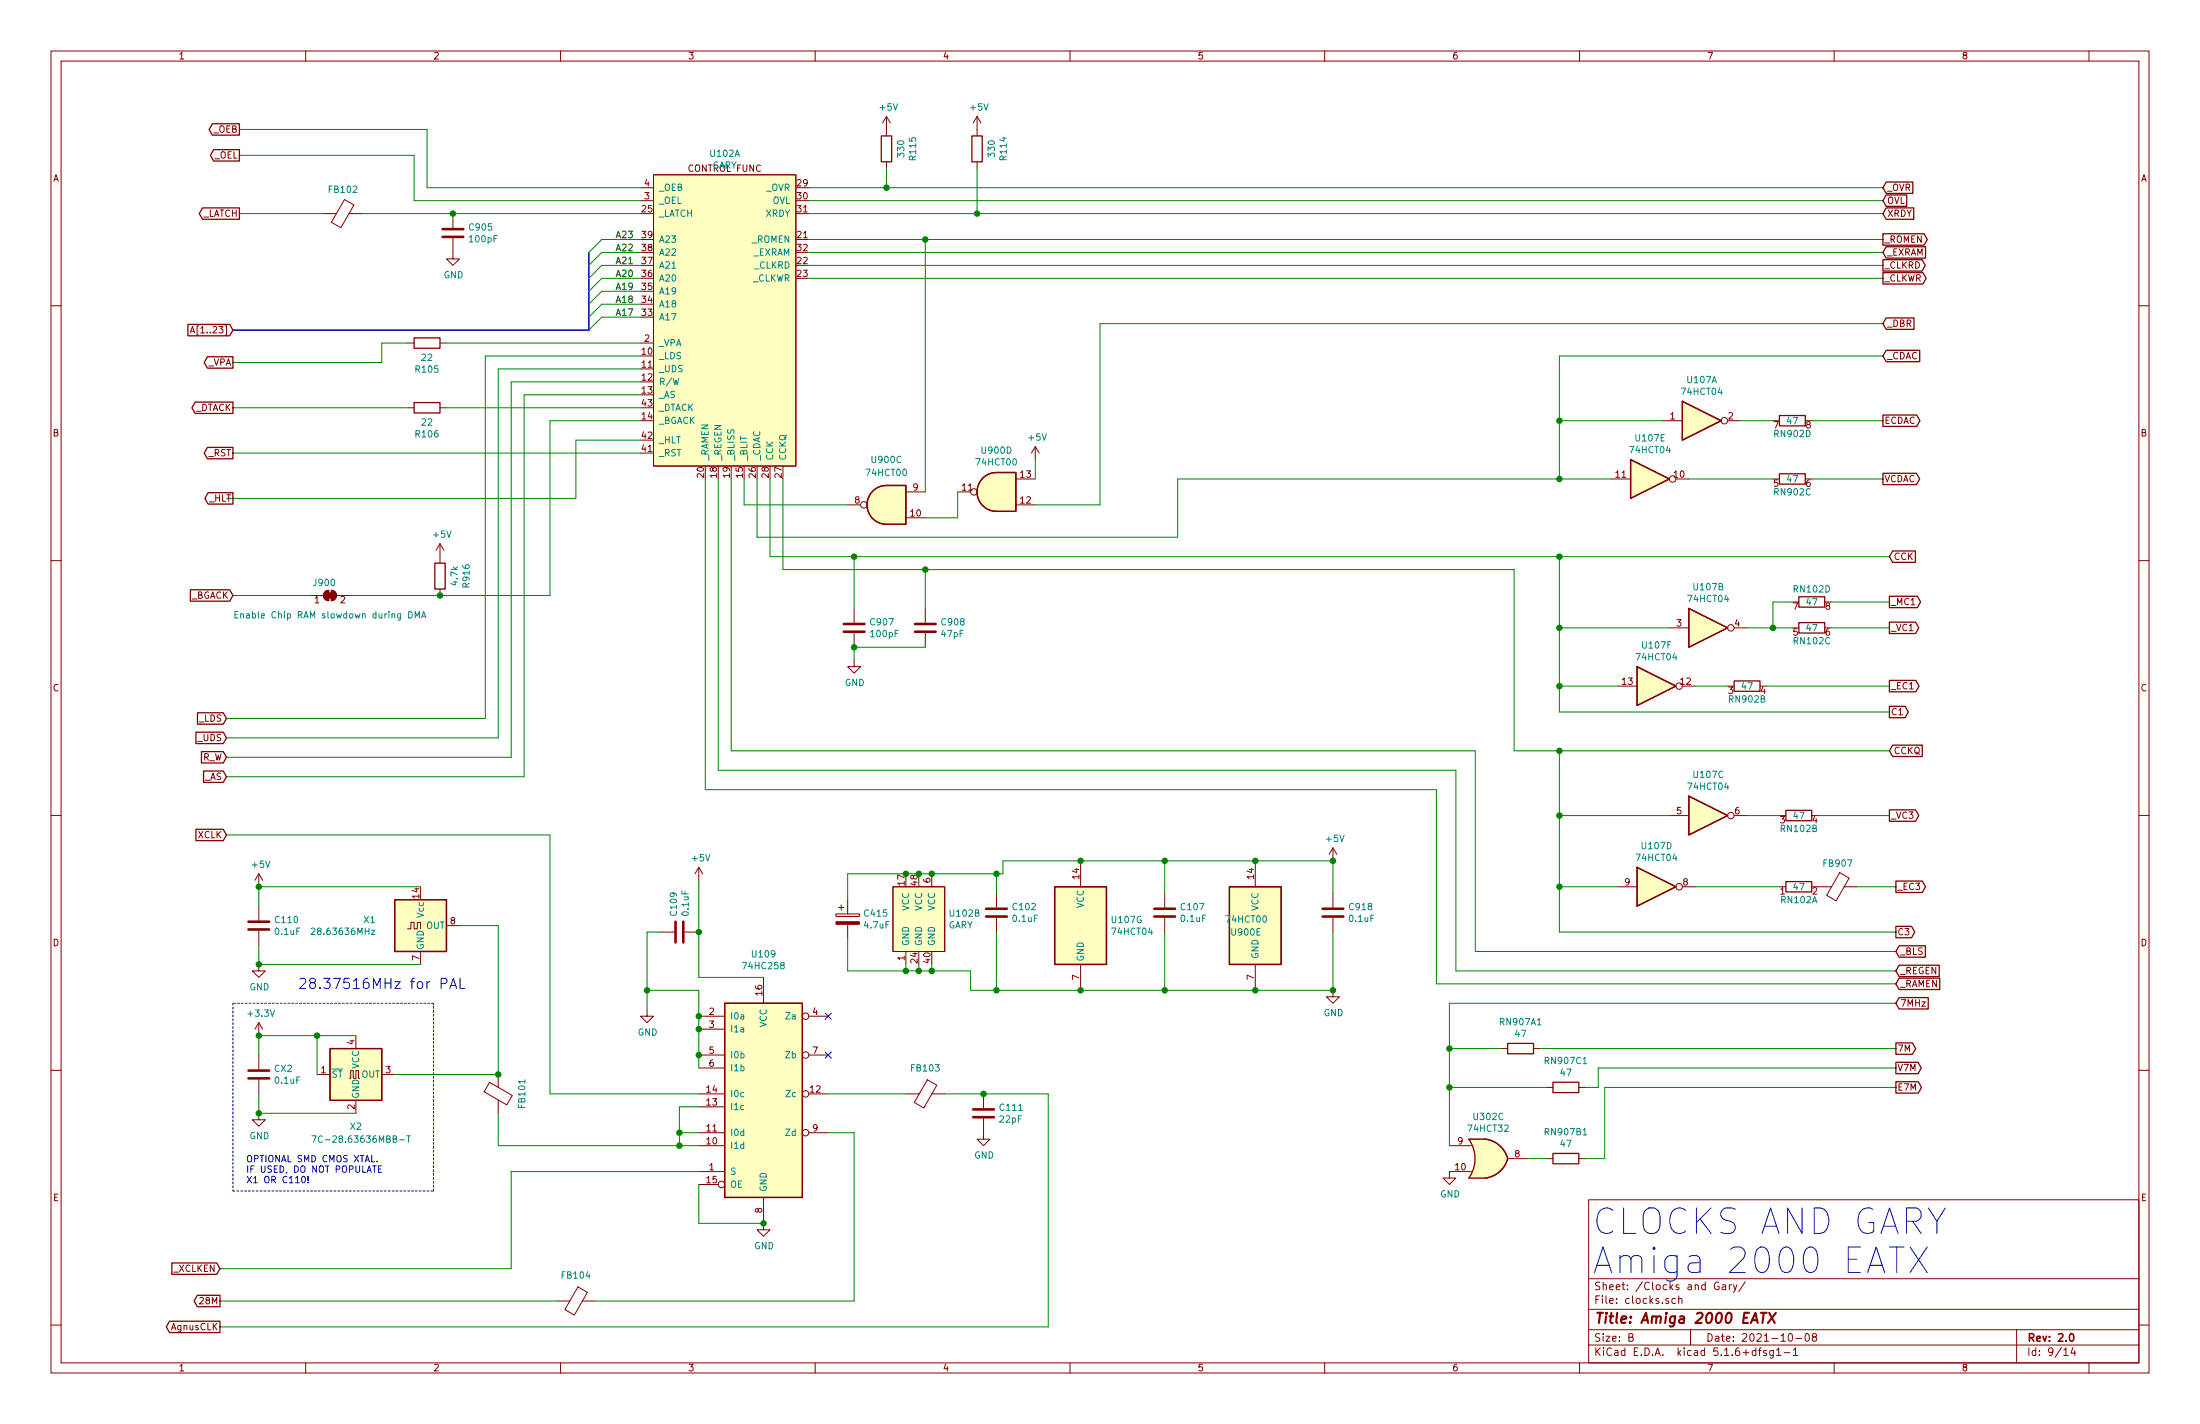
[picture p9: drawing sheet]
EESchema Schematic File Version 4
EELAYER 30 0
EELAYER END
$Descr B 17000 11000
encoding utf-8
Sheet 9 14
Title "Amiga 2000 EATX"
Date "2021-10-08"
Rev "2.0"
Comp ""
Comment1 ""
Comment2 ""
Comment3 ""
Comment4 ""
$EndDescr
$Comp
L Amiga-Library:Gary U102
U 1 1
P 5550 2400
F 0 "U102" H 5600 3615 50  0000 C CNN
F 1 "GARY" H 5600 3524 50  0000 C CNN
F 2 "Package_DIP:DIP-48_W15.24mm" H 5650 3050 50  0001 C CNN
F 3 "http://www.ti.com/lit/gpn/sn7400" H 5350 3350 50  0001 C CNN
	1    5550 2400
	1    0    0    -1  
$EndComp
$Comp
L 74xx:74LS04 U107
U 1 1
P 13150 3250
F 0 "U107" H 13150 3567 50  0000 C CNN
F 1 "74HCT04" H 13150 3476 50  0000 C CNN
F 2 "Package_SO:SOIC-14_3.9x8.7mm_P1.27mm" H 13150 3250 50  0001 C CNN
F 3 "http://www.ti.com/lit/gpn/sn7400" H 13150 3250 50  0001 C CNN
	1    13150 3250
	1    0    0    -1  
$EndComp
$Comp
L 74xx:74LS04 U107
U 5 1
P 12750 3700
F 0 "U107" H 12750 4017 50  0000 C CNN
F 1 "74HCT04" H 12750 3926 50  0000 C CNN
F 2 "Package_SO:SOIC-14_3.9x8.7mm_P1.27mm" H 12750 3700 50  0001 C CNN
F 3 "http://www.ti.com/lit/gpn/sn7400" H 12750 3700 50  0001 C CNN
	5    12750 3700
	1    0    0    -1  
$EndComp
$Comp
L 74xx:74LS04 U107
U 2 1
P 13200 4850
F 0 "U107" H 13200 5167 50  0000 C CNN
F 1 "74HCT04" H 13200 5076 50  0000 C CNN
F 2 "Package_SO:SOIC-14_3.9x8.7mm_P1.27mm" H 13200 4850 50  0001 C CNN
F 3 "http://www.ti.com/lit/gpn/sn7400" H 13200 4850 50  0001 C CNN
	2    13200 4850
	1    0    0    -1  
$EndComp
$Comp
L 74xx:74LS04 U107
U 6 1
P 12800 5300
F 0 "U107" H 12800 5617 50  0000 C CNN
F 1 "74HCT04" H 12800 5526 50  0000 C CNN
F 2 "Package_SO:SOIC-14_3.9x8.7mm_P1.27mm" H 12800 5300 50  0001 C CNN
F 3 "http://www.ti.com/lit/gpn/sn7400" H 12800 5300 50  0001 C CNN
	6    12800 5300
	1    0    0    -1  
$EndComp
$Comp
L 74xx:74LS04 U107
U 3 1
P 13200 6300
F 0 "U107" H 13200 6617 50  0000 C CNN
F 1 "74HCT04" H 13200 6526 50  0000 C CNN
F 2 "Package_SO:SOIC-14_3.9x8.7mm_P1.27mm" H 13200 6300 50  0001 C CNN
F 3 "http://www.ti.com/lit/gpn/sn7400" H 13200 6300 50  0001 C CNN
	3    13200 6300
	1    0    0    -1  
$EndComp
$Comp
L 74xx:74LS04 U107
U 4 1
P 12800 6850
F 0 "U107" H 12800 7167 50  0000 C CNN
F 1 "74HCT04" H 12800 7076 50  0000 C CNN
F 2 "Package_SO:SOIC-14_3.9x8.7mm_P1.27mm" H 12800 6850 50  0001 C CNN
F 3 "http://www.ti.com/lit/gpn/sn7400" H 12800 6850 50  0001 C CNN
	4    12800 6850
	1    0    0    -1  
$EndComp
$Comp
L 74xx:74LS32 U302
U 3 1
P 11500 8950
F 0 "U302" H 11500 9275 50  0000 C CNN
F 1 "74HCT32" H 11500 9184 50  0000 C CNN
F 2 "Package_SO:SOIC-14_3.9x8.7mm_P1.27mm" H 11500 8950 50  0001 C CNN
F 3 "http://www.ti.com/lit/gpn/sn74LS32" H 11500 8950 50  0001 C CNN
	3    11500 8950
	1    0    0    -1  
$EndComp
Wire Wire Line
	11200 8850 11200 8400
Wire Wire Line
	11200 8400 11950 8400
$Comp
L Device:R RN907C1
U 1 1
P 12100 8400
F 0 "RN907C1" V 11893 8400 50  0000 C CNN
F 1 "47" V 11984 8400 50  0000 C CNN
F 2 "Resistor_SMD:R_1206_3216Metric" V 12030 8400 50  0001 C CNN
F 3 "~" H 12100 8400 50  0001 C CNN
	1    12100 8400
	0    1    1    0   
$EndComp
$Comp
L Device:R RN907A1
U 1 1
P 11750 8100
F 0 "RN907A1" V 11543 8100 50  0000 C CNN
F 1 "47" V 11634 8100 50  0000 C CNN
F 2 "Resistor_SMD:R_1206_3216Metric" V 11680 8100 50  0001 C CNN
F 3 "~" H 11750 8100 50  0001 C CNN
	1    11750 8100
	0    1    1    0   
$EndComp
Wire Wire Line
	11600 8100 11200 8100
Wire Wire Line
	11200 8100 11200 8400
Connection ~ 11200 8400
$Comp
L Device:R RN907B1
U 1 1
P 12100 8950
F 0 "RN907B1" V 11893 8950 50  0000 C CNN
F 1 "47" V 11984 8950 50  0000 C CNN
F 2 "Resistor_SMD:R_1206_3216Metric" V 12030 8950 50  0001 C CNN
F 3 "~" H 12100 8950 50  0001 C CNN
	1    12100 8950
	0    1    1    0   
$EndComp
Wire Wire Line
	11800 8950 11950 8950
$Comp
L power:GND #PWR0243
U 1 1
P 11200 9050
F 0 "#PWR0243" H 11200 8800 50  0001 C CNN
F 1 "GND" H 11205 8877 50  0000 C CNN
F 2 "" H 11200 9050 50  0001 C CNN
F 3 "" H 11200 9050 50  0001 C CNN
	1    11200 9050
	1    0    0    -1  
$EndComp
Text GLabel 14650 8400 2    50   Output ~ 0
E7M
Text GLabel 14650 8250 2    50   Output ~ 0
V7M
Text GLabel 14650 8100 2    50   Output ~ 0
7M
Wire Wire Line
	4950 2750 3750 2750
Wire Wire Line
	4950 2850 3850 2850
Wire Wire Line
	4950 2950 3950 2950
Wire Wire Line
	4950 3050 4050 3050
Wire Wire Line
	4050 3050 4050 6000
Wire Wire Line
	4950 3150 3450 3150
Wire Wire Line
	4950 3250 4250 3250
Wire Wire Line
	4250 3250 4250 4600
Wire Wire Line
	4250 4600 3400 4600
Wire Wire Line
	3450 2650 4950 2650
Text GLabel 1800 4600 0    50   Input ~ 0
_BGACK
Text GLabel 1800 3850 0    50   Output ~ 0
_HLT
Text GLabel 1750 5850 0    50   Input ~ 0
R_W
Text GLabel 1750 6000 0    50   Input ~ 0
_AS
$Comp
L Device:R R916
U 1 1
P 3400 4450
F 0 "R916" V 3193 4450 50  0000 C CNN
F 1 "4.7k" V 3284 4450 50  0000 C CNN
F 2 "Resistor_SMD:R_1206_3216Metric" V 3330 4450 50  0001 C CNN
F 3 "~" H 3400 4450 50  0001 C CNN
	1    3400 4450
	-1   0    0    1   
$EndComp
Connection ~ 3400 4600
Wire Wire Line
	3400 4600 2700 4600
$Comp
L power:+5V #PWR0246
U 1 1
P 3400 4300
F 0 "#PWR0246" H 3400 4150 50  0001 C CNN
F 1 "+5V" H 3415 4473 50  0000 C CNN
F 2 "" H 3400 4300 50  0001 C CNN
F 3 "" H 3400 4300 50  0001 C CNN
	1    3400 4300
	1    0    0    -1  
$EndComp
$Comp
L Device:R R106
U 1 1
P 3300 3150
F 0 "R106" V 3093 3150 50  0000 C CNN
F 1 "22" V 3184 3150 50  0000 C CNN
F 2 "Resistor_SMD:R_1206_3216Metric" V 3230 3150 50  0001 C CNN
F 3 "~" H 3300 3150 50  0001 C CNN
	1    3300 3150
	0    -1   -1   0   
$EndComp
Wire Wire Line
	3150 3150 1800 3150
Text GLabel 1800 3500 0    50   Output ~ 0
_RST
Text GLabel 1800 3150 0    50   Output ~ 0
_DTACK
$Comp
L Device:R R105
U 1 1
P 3300 2650
F 0 "R105" V 3093 2650 50  0000 C CNN
F 1 "22" V 3184 2650 50  0000 C CNN
F 2 "Resistor_SMD:R_1206_3216Metric" V 3230 2650 50  0001 C CNN
F 3 "~" H 3300 2650 50  0001 C CNN
	1    3300 2650
	0    -1   -1   0   
$EndComp
Wire Wire Line
	3150 2650 2950 2650
Text GLabel 1800 2800 0    50   Output ~ 0
_VPA
Wire Wire Line
	4950 1650 3500 1650
$Comp
L Device:C C905
U 1 1
P 3500 1800
F 0 "C905" H 3615 1846 50  0000 L CNN
F 1 "100pF" H 3615 1755 50  0000 L CNN
F 2 "Capacitor_SMD:C_1206_3216Metric" H 3538 1650 50  0001 C CNN
F 3 "~" H 3500 1800 50  0001 C CNN
	1    3500 1800
	1    0    0    -1  
$EndComp
Wire Wire Line
	3500 1650 2800 1650
Connection ~ 3500 1650
$Comp
L Device:Ferrite_Bead FB102
U 1 1
P 2650 1650
F 0 "FB102" V 2832 1650 50  0000 C CNN
F 1 "Ferrite_Bead" V 2833 1650 50  0001 C CNN
F 2 "Capacitor_SMD:C_1206_3216Metric" V 2580 1650 50  0001 C CNN
F 3 "~" H 2650 1650 50  0001 C CNN
	1    2650 1650
	0    -1   -1   0   
$EndComp
Wire Wire Line
	2500 1650 1850 1650
Text GLabel 1850 1650 0    50   Output ~ 0
_LATCH
$Comp
L power:GND #PWR0247
U 1 1
P 3500 1950
F 0 "#PWR0247" H 3500 1700 50  0001 C CNN
F 1 "GND" H 3505 1777 50  0000 C CNN
F 2 "" H 3500 1950 50  0001 C CNN
F 3 "" H 3500 1950 50  0001 C CNN
	1    3500 1950
	1    0    0    -1  
$EndComp
Text GLabel 1850 1200 0    50   Output ~ 0
_OEL
Text GLabel 1850 1000 0    50   Output ~ 0
_OEB
Text GLabel 14550 1550 2    50   Input ~ 0
OVL
Wire Wire Line
	6250 1450 6850 1450
Wire Wire Line
	6250 1650 7550 1650
$Comp
L Device:R R115
U 1 1
P 6850 1150
F 0 "R115" V 6643 1150 50  0000 C CNN
F 1 "330" V 6734 1150 50  0000 C CNN
F 2 "Resistor_SMD:R_1206_3216Metric" V 6780 1150 50  0001 C CNN
F 3 "~" H 6850 1150 50  0001 C CNN
	1    6850 1150
	-1   0    0    1   
$EndComp
$Comp
L Device:R R114
U 1 1
P 7550 1150
F 0 "R114" V 7343 1150 50  0000 C CNN
F 1 "330" V 7434 1150 50  0000 C CNN
F 2 "Resistor_SMD:R_1206_3216Metric" V 7480 1150 50  0001 C CNN
F 3 "~" H 7550 1150 50  0001 C CNN
	1    7550 1150
	-1   0    0    1   
$EndComp
Wire Wire Line
	7550 1300 7550 1650
Connection ~ 7550 1650
Wire Wire Line
	7550 1650 14550 1650
Wire Wire Line
	6850 1300 6850 1450
Connection ~ 6850 1450
Wire Wire Line
	6850 1450 14550 1450
$Comp
L power:+5V #PWR0248
U 1 1
P 7550 1000
F 0 "#PWR0248" H 7550 850 50  0001 C CNN
F 1 "+5V" H 7565 1173 50  0000 C CNN
F 2 "" H 7550 1000 50  0001 C CNN
F 3 "" H 7550 1000 50  0001 C CNN
	1    7550 1000
	1    0    0    -1  
$EndComp
$Comp
L 74xx:7400 U900
U 3 1
P 6850 3900
F 0 "U900" H 6850 4250 50  0000 C CNN
F 1 "74HCT00" H 6850 4150 50  0000 C CNN
F 2 "Package_SO:SOIC-14_3.9x8.7mm_P1.27mm" H 6850 3900 50  0001 C CNN
F 3 "http://www.ti.com/lit/gpn/sn7400" H 6850 3900 50  0001 C CNN
	3    6850 3900
	-1   0    0    -1  
$EndComp
$Comp
L 74xx:7400 U900
U 4 1
P 7700 3800
F 0 "U900" H 7700 3483 50  0000 C CNN
F 1 "74HCT00" H 7700 3574 50  0000 C CNN
F 2 "Package_SO:SOIC-14_3.9x8.7mm_P1.27mm" H 7700 3800 50  0001 C CNN
F 3 "http://www.ti.com/lit/gpn/sn7400" H 7700 3800 50  0001 C CNN
	4    7700 3800
	-1   0    0    1   
$EndComp
Wire Wire Line
	5750 3700 5750 3900
Wire Wire Line
	5750 3900 6550 3900
$Comp
L power:+5V #PWR0249
U 1 1
P 8000 3550
F 0 "#PWR0249" H 8000 3400 50  0001 C CNN
F 1 "+5V" H 8015 3723 50  0000 C CNN
F 2 "" H 8000 3550 50  0001 C CNN
F 3 "" H 8000 3550 50  0001 C CNN
	1    8000 3550
	1    0    0    -1  
$EndComp
Wire Wire Line
	8000 3550 8000 3700
Text GLabel 14550 1950 2    50   Input ~ 0
_EXRAM
Text GLabel 14550 2050 2    50   Output ~ 0
_CLKRD
Text GLabel 14550 2150 2    50   Output ~ 0
_CLKWR
Text GLabel 14550 1450 2    50   Input ~ 0
_OVR
Text GLabel 14550 1650 2    50   Input ~ 0
XRDY
Text GLabel 14550 1850 2    50   Output ~ 0
_ROMEN
Wire Wire Line
	8000 3900 8500 3900
Wire Wire Line
	5850 3700 5850 4150
Wire Wire Line
	5850 4150 9100 4150
Wire Wire Line
	12050 3250 12850 3250
Wire Wire Line
	12450 3700 12050 3700
Wire Wire Line
	12050 3700 12050 3250
Wire Wire Line
	13050 3700 13700 3700
Wire Wire Line
	13450 3250 13700 3250
Wire Wire Line
	14000 3700 14550 3700
Wire Wire Line
	14000 3250 14550 3250
Text GLabel 14550 3700 2    50   Output ~ 0
VCDAC
Text GLabel 14550 3250 2    50   Output ~ 0
ECDAC
Wire Wire Line
	5950 3700 5950 4300
Wire Wire Line
	5950 4300 6600 4300
Wire Wire Line
	12050 5500 14600 5500
Wire Wire Line
	12500 5300 12050 5300
Connection ~ 12050 5300
Wire Wire Line
	12050 5300 12050 5500
Wire Wire Line
	12900 4850 12050 4850
Connection ~ 12050 4850
Wire Wire Line
	12050 4850 12050 5300
Wire Wire Line
	13500 4850 13700 4850
Wire Wire Line
	13100 5300 13350 5300
Wire Wire Line
	13650 5300 14600 5300
Wire Wire Line
	14150 4850 14600 4850
Wire Wire Line
	13700 4850 13700 4650
Wire Wire Line
	13700 4650 13850 4650
Connection ~ 13700 4850
Wire Wire Line
	13700 4850 13850 4850
Wire Wire Line
	14150 4650 14600 4650
Text GLabel 14600 4650 2    50   Output ~ 0
_MC1
Text GLabel 14600 4850 2    50   Output ~ 0
_VC1
Text GLabel 14600 5300 2    50   Output ~ 0
_EC1
Text GLabel 14600 5500 2    50   Output ~ 0
C1
Wire Wire Line
	6050 3700 6050 4400
Wire Wire Line
	6050 4400 7150 4400
Wire Wire Line
	12050 7200 14650 7200
Wire Wire Line
	12050 6300 12050 6850
Wire Wire Line
	13500 6300 13750 6300
Wire Wire Line
	13100 6850 13750 6850
Wire Wire Line
	12500 6850 12050 6850
Connection ~ 12050 6850
Wire Wire Line
	12050 6850 12050 7200
Text GLabel 14600 6300 2    50   Output ~ 0
_VC3
Text GLabel 14650 6850 2    50   Output ~ 0
_EC3
Text GLabel 14650 7200 2    50   Output ~ 0
C3
Wire Wire Line
	5650 3700 5650 5800
Wire Wire Line
	5550 3700 5550 5950
Wire Wire Line
	5450 3700 5450 6100
$Comp
L Device:C C907
U 1 1
P 6600 4850
F 0 "C907" H 6715 4896 50  0000 L CNN
F 1 "100pF" H 6715 4805 50  0000 L CNN
F 2 "Capacitor_SMD:C_1206_3216Metric" H 6638 4700 50  0001 C CNN
F 3 "~" H 6600 4850 50  0001 C CNN
	1    6600 4850
	1    0    0    -1  
$EndComp
$Comp
L Device:C C908
U 1 1
P 7150 4850
F 0 "C908" H 7265 4896 50  0000 L CNN
F 1 "47pF" H 7265 4805 50  0000 L CNN
F 2 "Capacitor_SMD:C_1206_3216Metric" H 7188 4700 50  0001 C CNN
F 3 "~" H 7150 4850 50  0001 C CNN
	1    7150 4850
	1    0    0    -1  
$EndComp
Wire Wire Line
	7150 4700 7150 4400
Connection ~ 7150 4400
Wire Wire Line
	6600 4700 6600 4300
Connection ~ 6600 4300
Wire Wire Line
	7150 5000 6600 5000
Wire Wire Line
	6600 5000 6600 5100
Connection ~ 6600 5000
$Comp
L power:GND #PWR0250
U 1 1
P 6600 5100
F 0 "#PWR0250" H 6600 4850 50  0001 C CNN
F 1 "GND" H 6605 4927 50  0000 C CNN
F 2 "" H 6600 5100 50  0001 C CNN
F 3 "" H 6600 5100 50  0001 C CNN
	1    6600 5100
	1    0    0    -1  
$EndComp
$Comp
L Amiga-Library:Gary U102
U 2 1
P 7100 7100
F 0 "U102" H 7328 7146 50  0000 L CNN
F 1 "GARY" H 7328 7055 50  0000 L CNN
F 2 "Package_DIP:DIP-48_W15.24mm" H 7100 7100 50  0001 C CNN
F 3 "http://www.ti.com/lit/gpn/sn7400" H 6900 8050 50  0001 C CNN
	2    7100 7100
	1    0    0    -1  
$EndComp
$Comp
L 74xx:74LS04 U107
U 7 1
P 8350 7150
F 0 "U107" H 8580 7196 50  0000 L CNN
F 1 "74HCT04" H 8580 7105 50  0000 L CNN
F 2 "Package_SO:SOIC-14_3.9x8.7mm_P1.27mm" H 8350 7150 50  0001 C CNN
F 3 "http://www.ti.com/lit/gpn/sn7400" H 8350 7150 50  0001 C CNN
	7    8350 7150
	1    0    0    -1  
$EndComp
$Comp
L 74xx:7400 U900
U 5 1
P 9700 7150
F 0 "U900" H 9750 7100 50  0000 R CNN
F 1 "74HCT00" H 9800 7200 50  0000 R CNN
F 2 "Package_SO:SOIC-14_3.9x8.7mm_P1.27mm" H 9700 7150 50  0001 C CNN
F 3 "http://www.ti.com/lit/gpn/sn7400" H 9700 7150 50  0001 C CNN
	5    9700 7150
	1    0    0    -1  
$EndComp
Wire Wire Line
	7750 6750 7750 6650
Connection ~ 7000 6750
Wire Wire Line
	7000 6750 7100 6750
Connection ~ 7100 6750
Wire Wire Line
	7100 6750 7200 6750
Connection ~ 7200 6750
Wire Wire Line
	7200 6750 7700 6750
Wire Wire Line
	7500 7650 7500 7500
Wire Wire Line
	7500 7500 7200 7500
Wire Wire Line
	7000 7450 7000 7500
Connection ~ 7000 7500
Wire Wire Line
	7000 7500 6550 7500
Wire Wire Line
	7100 7450 7100 7500
Connection ~ 7100 7500
Wire Wire Line
	7100 7500 7000 7500
Wire Wire Line
	7200 7450 7200 7500
Connection ~ 7200 7500
Wire Wire Line
	7200 7500 7100 7500
$Comp
L power:GND #PWR0251
U 1 1
P 10300 7650
F 0 "#PWR0251" H 10300 7400 50  0001 C CNN
F 1 "GND" H 10305 7477 50  0000 C CNN
F 2 "" H 10300 7650 50  0001 C CNN
F 3 "" H 10300 7650 50  0001 C CNN
	1    10300 7650
	1    0    0    -1  
$EndComp
$Comp
L Device:CP C415
U 1 1
P 6550 7100
F 0 "C415" H 6668 7146 50  0000 L CNN
F 1 "4.7uF" H 6668 7055 50  0000 L CNN
F 2 "Capacitor_SMD:CP_Elec_4x5.8" H 6588 6950 50  0001 C CNN
F 3 "~" H 6550 7100 50  0001 C CNN
	1    6550 7100
	1    0    0    -1  
$EndComp
$Comp
L Device:C C102
U 1 1
P 7700 7050
F 0 "C102" H 7815 7096 50  0000 L CNN
F 1 "0.1uF" H 7815 7005 50  0000 L CNN
F 2 "Capacitor_SMD:C_1206_3216Metric" H 7738 6900 50  0001 C CNN
F 3 "~" H 7700 7050 50  0001 C CNN
	1    7700 7050
	1    0    0    -1  
$EndComp
Connection ~ 8350 6650
Connection ~ 8350 7650
Wire Wire Line
	7500 7650 7700 7650
Wire Wire Line
	7750 6650 8350 6650
$Comp
L Device:C C107
U 1 1
P 9000 7050
F 0 "C107" H 9115 7096 50  0000 L CNN
F 1 "0.1uF" H 9115 7005 50  0000 L CNN
F 2 "Capacitor_SMD:C_1206_3216Metric" H 9038 6900 50  0001 C CNN
F 3 "~" H 9000 7050 50  0001 C CNN
	1    9000 7050
	1    0    0    -1  
$EndComp
Wire Wire Line
	8350 6650 9000 6650
Wire Wire Line
	9000 7200 9000 7650
Connection ~ 9000 7650
Wire Wire Line
	9000 7650 8350 7650
Wire Wire Line
	9000 6900 9000 6650
Connection ~ 9000 6650
Wire Wire Line
	7700 6900 7700 6750
Connection ~ 7700 6750
Wire Wire Line
	7700 6750 7750 6750
Wire Wire Line
	7700 7200 7700 7650
Connection ~ 7700 7650
Wire Wire Line
	7700 7650 8350 7650
Wire Wire Line
	6550 7250 6550 7500
Wire Wire Line
	6550 6950 6550 6750
Wire Wire Line
	6550 6750 7000 6750
$Comp
L power:+5V #PWR0252
U 1 1
P 10300 6650
F 0 "#PWR0252" H 10300 6500 50  0001 C CNN
F 1 "+5V" H 10315 6823 50  0000 C CNN
F 2 "" H 10300 6650 50  0001 C CNN
F 3 "" H 10300 6650 50  0001 C CNN
	1    10300 6650
	1    0    0    -1  
$EndComp
$Comp
L Device:C C918
U 1 1
P 10300 7050
F 0 "C918" H 10415 7096 50  0000 L CNN
F 1 "0.1uF" H 10415 7005 50  0000 L CNN
F 2 "Capacitor_SMD:C_1206_3216Metric" H 10338 6900 50  0001 C CNN
F 3 "~" H 10300 7050 50  0001 C CNN
	1    10300 7050
	1    0    0    -1  
$EndComp
Wire Wire Line
	10300 7200 10300 7650
Wire Wire Line
	10300 6650 10300 6900
Text GLabel 1700 10050 0    50   Output ~ 0
28M
Text GLabel 1700 9800 0    50   Input ~ 0
_XCLKEN
Text GLabel 1750 6450 0    50   Input ~ 0
XCLK
$Comp
L Jumper:SolderJumper_2_Bridged J900
U 1 1
P 2550 4600
F 0 "J900" H 2600 4700 50  0000 R CNN
F 1 "Enable Chip RAM slowdown during DMA" H 3300 4450 50  0000 R CNN
F 2 "Jumper:SolderJumper-2_P1.3mm_Bridged_RoundedPad1.0x1.5mm" H 2550 4600 50  0001 C CNN
F 3 "~" H 2550 4600 50  0001 C CNN
	1    2550 4600
	1    0    0    -1  
$EndComp
$Comp
L Device:R_Pack04_SIP_Split RN902
U 3 1
P 13850 3700
F 0 "RN902" V 13950 3700 50  0000 C CNN
F 1 "47" V 13850 3700 50  0000 C CNN
F 2 "Resistor_THT:R_Array_SIP8" V 13770 3700 50  0001 C CNN
F 3 "http://www.vishay.com/docs/31509/csc.pdf" H 13850 3700 50  0001 C CNN
	3    13850 3700
	0    1    1    0   
$EndComp
$Comp
L Device:R_Pack04_SIP_Split RN902
U 4 1
P 13850 3250
F 0 "RN902" V 13950 3250 50  0000 C CNN
F 1 "47" V 13850 3250 50  0000 C CNN
F 2 "Resistor_THT:R_Array_SIP8" V 13770 3250 50  0001 C CNN
F 3 "http://www.vishay.com/docs/31509/csc.pdf" H 13850 3250 50  0001 C CNN
	4    13850 3250
	0    1    1    0   
$EndComp
$Comp
L Device:R_Pack04_SIP_Split RN102
U 2 1
P 13900 6300
F 0 "RN102" V 14000 6300 50  0000 C CNN
F 1 "47" V 13900 6300 50  0000 C CNN
F 2 "Resistor_THT:R_Array_SIP8" V 13820 6300 50  0001 C CNN
F 3 "http://www.vishay.com/docs/31509/csc.pdf" H 13900 6300 50  0001 C CNN
	2    13900 6300
	0    1    1    0   
$EndComp
$Comp
L Device:R_Pack04_SIP_Split RN102
U 1 1
P 13900 6850
F 0 "RN102" V 14000 6850 50  0000 C CNN
F 1 "47" V 13900 6850 50  0000 C CNN
F 2 "Resistor_THT:R_Array_SIP8" V 13820 6850 50  0001 C CNN
F 3 "http://www.vishay.com/docs/31509/csc.pdf" H 13900 6850 50  0001 C CNN
	1    13900 6850
	0    1    1    0   
$EndComp
$Comp
L Device:R_Pack04_SIP_Split RN102
U 3 1
P 14000 4850
F 0 "RN102" V 14100 4850 50  0000 C CNN
F 1 "47" V 14000 4850 50  0000 C CNN
F 2 "Resistor_THT:R_Array_SIP8" V 13920 4850 50  0001 C CNN
F 3 "http://www.vishay.com/docs/31509/csc.pdf" H 14000 4850 50  0001 C CNN
	3    14000 4850
	0    1    1    0   
$EndComp
$Comp
L Device:R_Pack04_SIP_Split RN102
U 4 1
P 14000 4650
F 0 "RN102" V 13900 4650 50  0000 C CNN
F 1 "47" V 14000 4650 50  0000 C CNN
F 2 "Resistor_THT:R_Array_SIP8" V 13920 4650 50  0001 C CNN
F 3 "http://www.vishay.com/docs/31509/csc.pdf" H 14000 4650 50  0001 C CNN
	4    14000 4650
	0    1    1    0   
$EndComp
$Comp
L Device:R_Pack04_SIP_Split RN902
U 2 1
P 13500 5300
F 0 "RN902" V 13600 5300 50  0000 C CNN
F 1 "47" V 13500 5300 50  0000 C CNN
F 2 "Resistor_THT:R_Array_SIP8" V 13420 5300 50  0001 C CNN
F 3 "http://www.vishay.com/docs/31509/csc.pdf" H 13500 5300 50  0001 C CNN
	2    13500 5300
	0    1    1    0   
$EndComp
$Comp
L Device:Ferrite_Bead FB907
U 1 1
P 14200 6850
F 0 "FB907" V 14018 6850 50  0000 C CNN
F 1 "Ferrite_Bead" V 14017 6850 50  0001 C CNN
F 2 "Capacitor_SMD:C_1206_3216Metric" V 14130 6850 50  0001 C CNN
F 3 "~" H 14200 6850 50  0001 C CNN
	1    14200 6850
	0    1    1    0   
$EndComp
Wire Wire Line
	14050 6300 14600 6300
Wire Wire Line
	14350 6850 14650 6850
Connection ~ 10300 6650
Connection ~ 10300 7650
Wire Wire Line
	9000 7650 9700 7650
Wire Wire Line
	9000 6650 9700 6650
Connection ~ 9700 6650
Wire Wire Line
	9700 6650 10300 6650
Connection ~ 9700 7650
Wire Wire Line
	9700 7650 10300 7650
Text Notes 12300 9850 0    197  ~ 0
CLOCKS AND GARY\nAmiga 2000 EATX
$Comp
L power:+5V #PWR0217
U 1 1
P 6850 1000
F 0 "#PWR0217" H 6850 850 50  0001 C CNN
F 1 "+5V" H 6865 1173 50  0000 C CNN
F 2 "" H 6850 1000 50  0001 C CNN
F 3 "" H 6850 1000 50  0001 C CNN
	1    6850 1000
	1    0    0    -1  
$EndComp
Wire Wire Line
	6250 1850 7150 1850
Wire Wire Line
	7150 4000 7400 4000
Wire Wire Line
	7400 4000 7400 3800
Wire Wire Line
	7150 3800 7150 1850
Connection ~ 7150 1850
Wire Wire Line
	7150 1850 14550 1850
Wire Wire Line
	11900 8100 14650 8100
Wire Wire Line
	12050 6300 12900 6300
Wire Wire Line
	3850 7150 3850 8300
Wire Wire Line
	3550 7150 3850 7150
Text Notes 1900 9150 0    50   ~ 0
OPTIONAL SMD CMOS XTAL. \nIF USED, DO NOT POPULATE \nX1 OR C110!
Wire Notes Line
	3350 7750 1800 7750
Wire Notes Line
	3350 9200 3350 7750
Wire Notes Line
	1800 9200 3350 9200
Wire Notes Line
	1800 7750 1800 9200
Connection ~ 2000 8600
$Comp
L power:GND #PWR0179
U 1 1
P 2000 8600
F 0 "#PWR0179" H 2000 8350 50  0001 C CNN
F 1 "GND" H 2005 8427 50  0000 C CNN
F 2 "" H 2000 8600 50  0001 C CNN
F 3 "" H 2000 8600 50  0001 C CNN
	1    2000 8600
	1    0    0    -1  
$EndComp
Connection ~ 2000 8000
Connection ~ 2450 8000
Wire Wire Line
	2450 8000 2000 8000
Wire Wire Line
	2000 8000 2000 8150
Wire Wire Line
	2000 8600 2000 8450
Wire Wire Line
	2750 8600 2000 8600
$Comp
L Device:C CX2
U 1 1
P 2000 8300
F 0 "CX2" H 2115 8346 50  0000 L CNN
F 1 "0.1uF" H 2115 8255 50  0000 L CNN
F 2 "Capacitor_SMD:C_1206_3216Metric" H 2038 8150 50  0001 C CNN
F 3 "~" H 2000 8300 50  0001 C CNN
	1    2000 8300
	1    0    0    -1  
$EndComp
$Comp
L power:+3.3V #PWR0178
U 1 1
P 2000 8000
F 0 "#PWR0178" H 2000 7850 50  0001 C CNN
F 1 "+3.3V" H 2015 8173 50  0000 C CNN
F 2 "" H 2000 8000 50  0001 C CNN
F 3 "" H 2000 8000 50  0001 C CNN
	1    2000 8000
	1    0    0    -1  
$EndComp
Wire Wire Line
	3050 8300 3850 8300
Wire Wire Line
	2450 8000 2750 8000
Wire Wire Line
	2450 8300 2450 8000
$Comp
L Oscillator:SG-5032CAN X2
U 1 1
P 2750 8300
F 0 "X2" H 2700 7900 50  0000 L CNN
F 1 "7C-28.63636MBB-T" H 2400 7800 50  0000 L CNN
F 2 "Oscillator:Oscillator_SMD_SeikoEpson_SG8002LB-4Pin_5.0x3.2mm" H 3450 7950 50  0001 C CNN
F 3 "https://support.epson.biz/td/api/doc_check.php?dl=brief_SG5032CAN&lang=en" H 2650 8300 50  0001 C CNN
	1    2750 8300
	1    0    0    -1  
$EndComp
Text Notes 2300 7650 0    79   ~ 0
28.37516MHz for PAL
Connection ~ 2000 6850
$Comp
L power:+5V #PWR0254
U 1 1
P 2000 6850
F 0 "#PWR0254" H 2000 6700 50  0001 C CNN
F 1 "+5V" H 2015 7023 50  0000 C CNN
F 2 "" H 2000 6850 50  0001 C CNN
F 3 "" H 2000 6850 50  0001 C CNN
	1    2000 6850
	1    0    0    -1  
$EndComp
Connection ~ 2000 7450
$Comp
L power:GND #PWR0253
U 1 1
P 2000 7450
F 0 "#PWR0253" H 2000 7200 50  0001 C CNN
F 1 "GND" H 2005 7277 50  0000 C CNN
F 2 "" H 2000 7450 50  0001 C CNN
F 3 "" H 2000 7450 50  0001 C CNN
	1    2000 7450
	1    0    0    -1  
$EndComp
Wire Wire Line
	2000 7450 2000 7300
Wire Wire Line
	3250 7450 2000 7450
Wire Wire Line
	2000 6850 3250 6850
Wire Wire Line
	2000 7000 2000 6850
$Comp
L Device:C C110
U 1 1
P 2000 7150
F 0 "C110" H 2115 7196 50  0000 L CNN
F 1 "0.1uF" H 2115 7105 50  0000 L CNN
F 2 "Capacitor_SMD:C_1206_3216Metric" H 2038 7000 50  0001 C CNN
F 3 "~" H 2000 7150 50  0001 C CNN
	1    2000 7150
	1    0    0    -1  
$EndComp
$Comp
L Oscillator:ACO-xxxMHz X1
U 1 1
P 3250 7150
F 0 "X1" H 2907 7196 50  0000 R CNN
F 1 "28.63636MHz" H 2907 7105 50  0000 R CNN
F 2 "Oscillator:Oscillator_DIP-14" H 3700 6800 50  0001 C CNN
F 3 "" H 3150 7150 50  0001 C CNN
	1    3250 7150
	1    0    0    -1  
$EndComp
Text GLabel 1750 5700 0    50   Input ~ 0
_UDS
Text GLabel 1750 5550 0    50   Input ~ 0
_LDS
Wire Wire Line
	1750 6000 4050 6000
Wire Wire Line
	3950 2950 3950 5850
Wire Wire Line
	3850 2850 3850 5700
Wire Wire Line
	3750 2750 3750 5550
Wire Wire Line
	1750 5850 3950 5850
Wire Wire Line
	1750 5700 3850 5700
Wire Wire Line
	1750 5550 3750 5550
Wire Wire Line
	14650 8250 12350 8250
Wire Wire Line
	12350 8250 12350 8400
Wire Wire Line
	12350 8400 12250 8400
Wire Wire Line
	14650 8400 12400 8400
Wire Wire Line
	12400 8400 12400 8950
Wire Wire Line
	12400 8950 12250 8950
$Comp
L 74xx:74LS258 U109
U 1 1
P 5900 8450
F 0 "U109" H 5900 9531 50  0000 C CNN
F 1 "74HC258" H 5900 9440 50  0000 C CNN
F 2 "Package_SO:SOIC-16_4.55x10.3mm_P1.27mm" H 5900 8450 50  0001 C CNN
F 3 "http://www.ti.com/lit/gpn/sn74LS258" H 5900 8450 50  0001 C CNN
	1    5900 8450
	1    0    0    -1  
$EndComp
$Comp
L power:GND #PWR0208
U 1 1
P 5900 9450
F 0 "#PWR0208" H 5900 9200 50  0001 C CNN
F 1 "GND" H 5905 9277 50  0000 C CNN
F 2 "" H 5900 9450 50  0001 C CNN
F 3 "" H 5900 9450 50  0001 C CNN
	1    5900 9450
	1    0    0    -1  
$EndComp
Wire Wire Line
	5400 8450 4250 8450
Wire Wire Line
	4250 8450 4250 6450
Wire Wire Line
	4250 6450 1750 6450
Wire Wire Line
	5400 9050 3950 9050
Wire Wire Line
	3950 9050 3950 9800
Wire Wire Line
	3950 9800 1700 9800
Wire Wire Line
	5900 9450 5400 9450
Wire Wire Line
	5400 9450 5400 9150
Connection ~ 5900 9450
$Comp
L Device:C C111
U 1 1
P 7600 8600
F 0 "C111" H 7715 8646 50  0000 L CNN
F 1 "22pF" H 7715 8555 50  0000 L CNN
F 2 "Capacitor_SMD:C_1206_3216Metric" H 7638 8450 50  0001 C CNN
F 3 "~" H 7600 8600 50  0001 C CNN
	1    7600 8600
	1    0    0    -1  
$EndComp
Wire Wire Line
	7300 8450 7600 8450
$Comp
L power:GND #PWR0209
U 1 1
P 7600 8750
F 0 "#PWR0209" H 7600 8500 50  0001 C CNN
F 1 "GND" H 7605 8577 50  0000 C CNN
F 2 "" H 7600 8750 50  0001 C CNN
F 3 "" H 7600 8750 50  0001 C CNN
	1    7600 8750
	1    0    0    -1  
$EndComp
Wire Wire Line
	5400 8250 5400 8150
Wire Wire Line
	5400 7650 5000 7650
Connection ~ 5400 7850
Wire Wire Line
	5400 7850 5400 7650
Connection ~ 5400 7950
Wire Wire Line
	5400 7950 5400 7850
Connection ~ 5400 8150
Wire Wire Line
	5400 8150 5400 7950
$Comp
L power:GND #PWR0210
U 1 1
P 5000 7800
F 0 "#PWR0210" H 5000 7550 50  0001 C CNN
F 1 "GND" H 5005 7627 50  0000 C CNN
F 2 "" H 5000 7800 50  0001 C CNN
F 3 "" H 5000 7800 50  0001 C CNN
	1    5000 7800
	1    0    0    -1  
$EndComp
NoConn ~ 6400 8150
NoConn ~ 6400 7850
Connection ~ 3850 8300
$Comp
L Device:Ferrite_Bead FB101
U 1 1
P 3850 8450
F 0 "FB101" V 4032 8450 50  0000 C CNN
F 1 "Ferrite_Bead" V 4033 8450 50  0001 C CNN
F 2 "Capacitor_SMD:C_1206_3216Metric" V 3780 8450 50  0001 C CNN
F 3 "~" H 3850 8450 50  0001 C CNN
	1    3850 8450
	1    0    0    -1  
$EndComp
Text GLabel 14650 7750 2    51   Input ~ 0
7MHz
Wire Wire Line
	7600 8450 8100 8450
Connection ~ 7600 8450
Text GLabel 1700 10250 0    51   Output ~ 0
AgnusCLK
Text GLabel 14550 2750 2    51   Input ~ 0
_CDAC
Wire Wire Line
	14550 2750 12050 2750
Wire Wire Line
	12050 2750 12050 3250
Connection ~ 12050 3250
Wire Wire Line
	9100 4150 9100 3700
Wire Wire Line
	9100 3700 12050 3700
Connection ~ 12050 3700
Text GLabel 14600 4300 2    51   Input ~ 0
CCK
Wire Wire Line
	14600 4300 12050 4300
Wire Wire Line
	12050 4300 12050 4850
Connection ~ 12050 4300
Wire Wire Line
	6600 4300 12050 4300
Wire Wire Line
	14650 7750 11200 7750
Wire Wire Line
	11200 7750 11200 8100
Connection ~ 11200 8100
Text GLabel 14600 5800 2    51   Input ~ 0
CCKQ
Wire Wire Line
	14600 5800 12050 5800
Wire Wire Line
	12050 5800 12050 6300
Connection ~ 12050 6300
Wire Wire Line
	11700 4400 11700 5800
Wire Wire Line
	11700 5800 12050 5800
Connection ~ 12050 5800
Wire Wire Line
	7150 4400 11700 4400
Text GLabel 14550 2500 2    51   Input ~ 0
_DBR
Wire Wire Line
	14550 2500 8500 2500
Wire Wire Line
	8500 2500 8500 3900
Text GLabel 14650 7350 2    51   Input ~ 0
_BLS
Wire Wire Line
	14650 7350 11400 7350
Wire Wire Line
	11400 7350 11400 5800
Wire Wire Line
	5650 5800 11400 5800
Text GLabel 14650 7500 2    51   Input ~ 0
_REGEN
Wire Wire Line
	14650 7500 11250 7500
Wire Wire Line
	11250 7500 11250 5950
Wire Wire Line
	5550 5950 11250 5950
Text GLabel 14650 7600 2    51   Input ~ 0
_RAMEN
Wire Wire Line
	14650 7600 11100 7600
Wire Wire Line
	11100 7600 11100 6100
Wire Wire Line
	5450 6100 11100 6100
Wire Wire Line
	1800 3500 4950 3500
Wire Wire Line
	1700 10250 8100 10250
Wire Wire Line
	4950 1550 3200 1550
Wire Wire Line
	3200 1550 3200 1200
Wire Wire Line
	3200 1200 1850 1200
Wire Wire Line
	4950 1450 3300 1450
Wire Wire Line
	3300 1450 3300 1000
Wire Wire Line
	3300 1000 1850 1000
Text GLabel 1800 2550 0    50   Input ~ 0
A[1..23]
Wire Wire Line
	4950 1850 4650 1850
Wire Wire Line
	4950 1950 4650 1950
Wire Wire Line
	4950 2050 4650 2050
Wire Wire Line
	4950 2150 4650 2150
Wire Wire Line
	4950 2250 4650 2250
Wire Wire Line
	4950 2350 4650 2350
Wire Wire Line
	4950 2450 4650 2450
Entry Wire Line
	4650 2450 4550 2550
Entry Wire Line
	4650 2350 4550 2450
Entry Wire Line
	4650 2250 4550 2350
Entry Wire Line
	4650 2150 4550 2250
Entry Wire Line
	4650 2050 4550 2150
Entry Wire Line
	4650 1950 4550 2050
Entry Wire Line
	4650 1850 4550 1950
Text Label 4900 1850 2    51   ~ 0
A23
Text Label 4900 1950 2    51   ~ 0
A22
Text Label 4900 2050 2    51   ~ 0
A21
Text Label 4900 2150 2    51   ~ 0
A20
Text Label 4900 2250 2    51   ~ 0
A19
Text Label 4900 2350 2    51   ~ 0
A18
Text Label 4900 2450 2    51   ~ 0
A17
Wire Bus Line
	4550 2550 1800 2550
Wire Wire Line
	14550 1550 6250 1550
Wire Wire Line
	14550 1950 6250 1950
Wire Wire Line
	6250 2050 14550 2050
Wire Wire Line
	14550 2150 6250 2150
$Comp
L Device:C C109
U 1 1
P 5250 7200
F 0 "C109" H 5365 7246 50  0000 L CNN
F 1 "0.1uF" H 5365 7155 50  0000 L CNN
F 2 "Capacitor_SMD:C_1206_3216Metric" H 5288 7050 50  0001 C CNN
F 3 "~" H 5250 7200 50  0001 C CNN
	1    5250 7200
	0    -1   -1   0   
$EndComp
Wire Wire Line
	5100 7200 5000 7200
Wire Wire Line
	5000 7200 5000 7650
Connection ~ 5000 7650
Wire Wire Line
	5400 7200 5400 7550
Wire Wire Line
	5400 7550 5900 7550
Wire Wire Line
	5400 7200 5400 6800
Connection ~ 5400 7200
$Comp
L power:+5V #PWR0361
U 1 1
P 5400 6800
F 0 "#PWR0361" H 5400 6650 50  0001 C CNN
F 1 "+5V" H 5415 6973 50  0000 C CNN
F 2 "" H 5400 6800 50  0001 C CNN
F 3 "" H 5400 6800 50  0001 C CNN
	1    5400 6800
	1    0    0    -1  
$EndComp
Wire Wire Line
	5400 8850 5250 8850
Wire Wire Line
	3850 8600 3850 8850
Wire Wire Line
	5250 8850 5250 8750
Wire Wire Line
	5250 8550 5400 8550
Connection ~ 5250 8850
Wire Wire Line
	5250 8850 3850 8850
Wire Wire Line
	5400 8750 5250 8750
Connection ~ 5250 8750
Wire Wire Line
	5250 8750 5250 8550
Wire Wire Line
	6400 8750 6600 8750
Wire Wire Line
	6600 8750 6600 10050
Wire Wire Line
	6600 10050 4600 10050
$Comp
L Device:Ferrite_Bead FB104
U 1 1
P 4450 10050
F 0 "FB104" V 4250 10050 50  0000 C CNN
F 1 "Ferrite_Bead" V 4633 10050 50  0001 C CNN
F 2 "Capacitor_SMD:C_1206_3216Metric" V 4380 10050 50  0001 C CNN
F 3 "~" H 4450 10050 50  0001 C CNN
	1    4450 10050
	0    1    1    0   
$EndComp
Wire Wire Line
	4300 10050 1700 10050
$Comp
L Device:Ferrite_Bead FB103
U 1 1
P 7150 8450
F 0 "FB103" V 6950 8450 50  0000 C CNN
F 1 "Ferrite_Bead" V 7333 8450 50  0001 C CNN
F 2 "Capacitor_SMD:C_1206_3216Metric" V 7080 8450 50  0001 C CNN
F 3 "~" H 7150 8450 50  0001 C CNN
	1    7150 8450
	0    1    1    0   
$EndComp
Wire Wire Line
	6400 8450 7000 8450
Wire Wire Line
	8100 10250 8100 8450
Wire Wire Line
	5000 7800 5000 7650
Wire Wire Line
	2400 4600 1800 4600
Wire Wire Line
	4950 3400 4450 3400
Wire Wire Line
	4450 3400 4450 3850
Wire Wire Line
	4450 3850 1750 3850
Wire Wire Line
	1800 2800 2950 2800
Wire Wire Line
	2950 2800 2950 2650
Wire Bus Line
	4550 1950 4550 2550
$EndSCHEMATC
